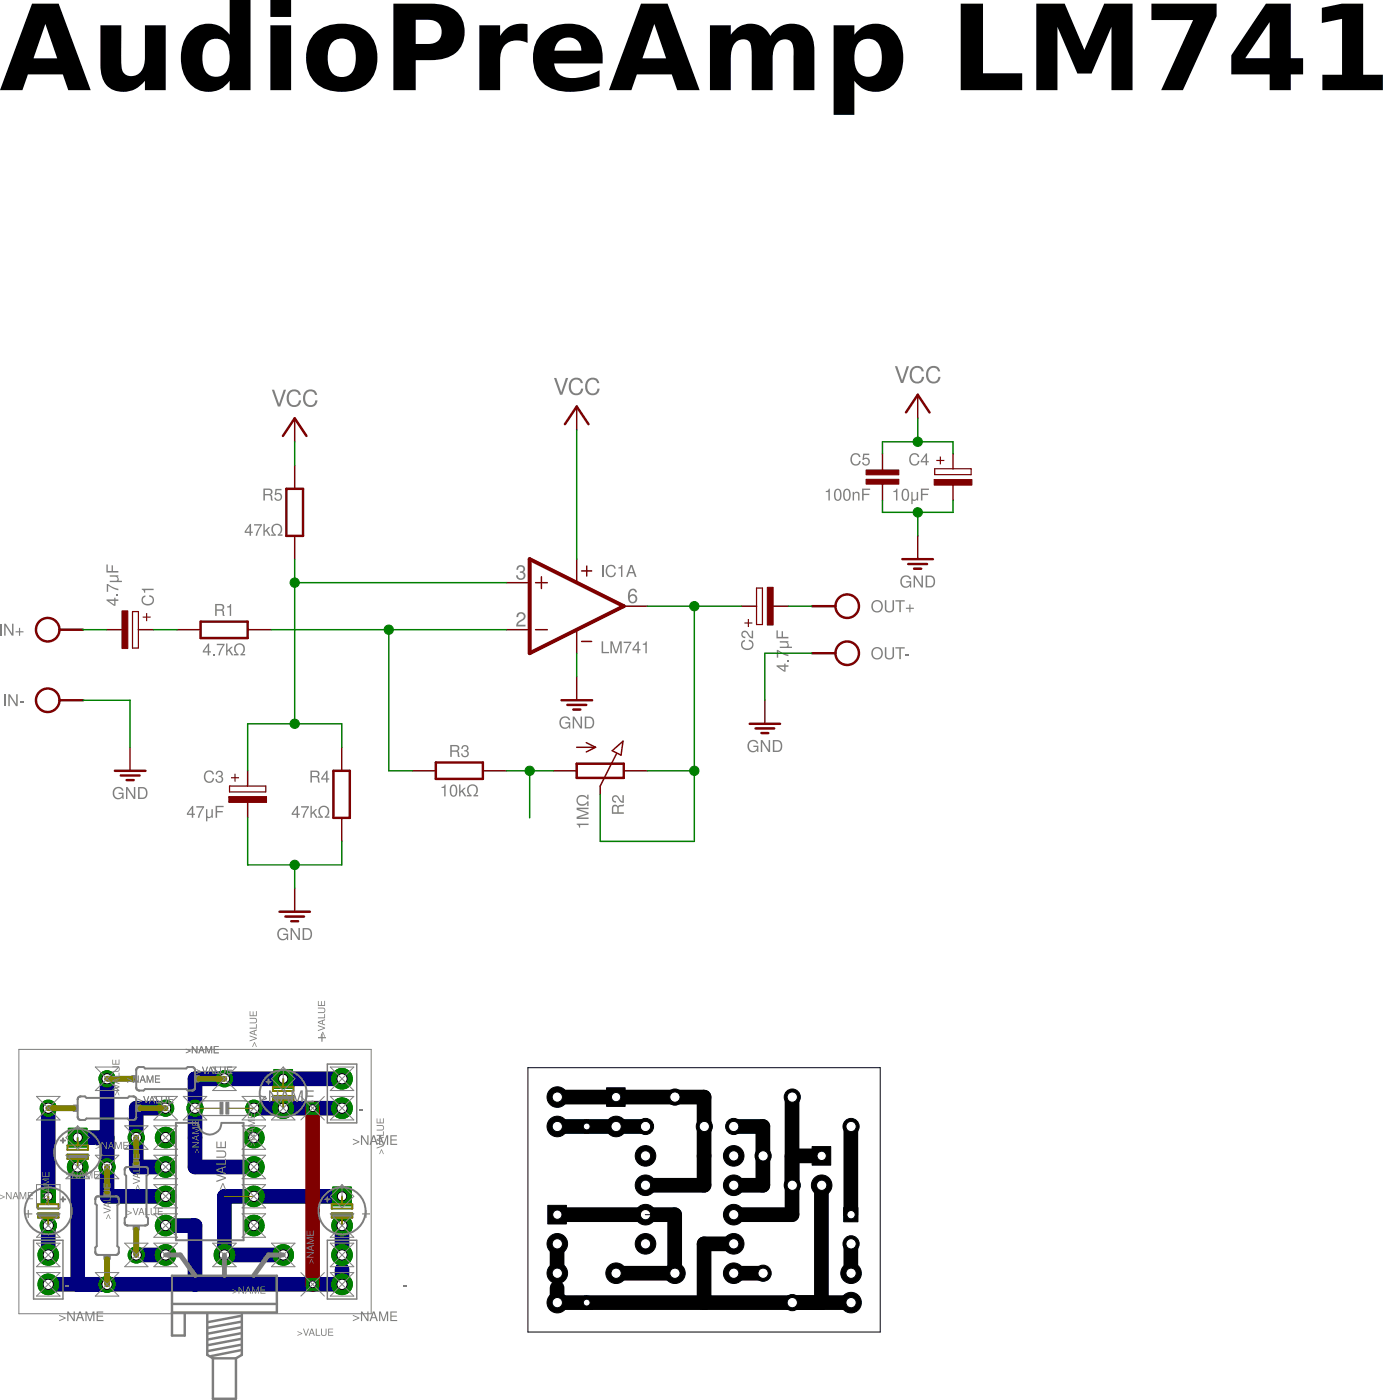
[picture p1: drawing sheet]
<?xml version="1.0" encoding="utf-8"?>
<!DOCTYPE eagle SYSTEM "eagle.dtd">
<eagle version="7.2.0">
<drawing>
<settings>
<setting alwaysvectorfont="no"/>
<setting verticaltext="up"/>
</settings>
<grid distance="0.05" unitdist="inch" unit="inch" style="lines" multiple="2" display="yes" altdistance="4" altunitdist="inch" altunit="inch"/>
<schematic xreflabel="%F%N/%S" xrefpart="/%S.%C%R">
<libraries>
<library name="ic">
<symbols>
<symbol name="OPAMP">
<wire x1="-5.08" y1="5.08" x2="-5.08" y2="-5.08" width="0.4064" layer="94"/>
<wire x1="-5.08" y1="-5.08" x2="5.08" y2="0" width="0.4064" layer="94"/>
<wire x1="5.08" y1="0" x2="-5.08" y2="5.08" width="0.4064" layer="94"/>
<wire x1="-3.81" y1="3.175" x2="-3.81" y2="1.905" width="0.1524" layer="94"/>
<wire x1="-4.445" y1="2.54" x2="-3.175" y2="2.54" width="0.1524" layer="94"/>
<wire x1="-4.445" y1="-2.54" x2="-3.175" y2="-2.54" width="0.1524" layer="94"/>
<text x="2.54" y="3.175" size="1.27" layer="95">&gt;NAME</text>
<text x="2.54" y="-5.08" size="1.27" layer="96">&gt;VALUE</text>
<pin name="-IN" x="-7.62" y="-2.54" visible="pad" length="short" direction="in"/>
<pin name="+IN" x="-7.62" y="2.54" visible="pad" length="short" direction="in"/>
<pin name="OUT" x="7.62" y="0" visible="pad" length="short" direction="out" rot="R180"/>
</symbol>
<symbol name="PWR+-">
<text x="1.27" y="3.175" size="0.8128" layer="93" rot="R90">V+</text>
<text x="1.27" y="-4.445" size="0.8128" layer="93" rot="R90">V-</text>
<pin name="V+" x="0" y="5.08" visible="off" length="short" direction="pwr" rot="R270"/>
<pin name="V-" x="0" y="-5.08" visible="off" length="short" direction="pwr" rot="R90"/>
<text x="-1.27" y="3.81" size="1.778" layer="94" font="vector" align="center">+</text>
<text x="-1.27" y="-3.81" size="1.778" layer="94" font="vector" align="center">-</text>
</symbol>
</symbols>
<devicesets>
<deviceset name="LM741" prefix="IC">
<gates>
<gate name="A" symbol="OPAMP" x="0" y="0"/>
<gate name="2" symbol="PWR+-" x="15.24" y="0"/>
</gates>
<devices>
<device name="" package="DIL08">
<connects>
<connect gate="2" pin="V+" pad="7"/>
<connect gate="2" pin="V-" pad="4"/>
<connect gate="A" pin="+IN" pad="3"/>
<connect gate="A" pin="-IN" pad="2"/>
<connect gate="A" pin="OUT" pad="6"/>
</connects>
<technologies>
<technology name=""/>
</technologies>
</device>
</devices>
</deviceset>
</devicesets>
</library>
<library name="c">
<symbols>
<symbol name="CPOL">
<text x="-2.54" y="1.27" size="1.27" layer="95" align="bottom-right">&gt;NAME</text>
<text x="-0.9525" y="1.27" size="1.27" layer="94" rot="R90">+</text>
<text x="-2.54" y="-1.27" size="1.27" layer="96" align="top-right">&gt;VALUE</text>
<pin name="-" x="0" y="-2.54" visible="off" length="point" direction="pas" rot="R90"/>
<pin name="+" x="0" y="2.54" visible="off" length="point" direction="pas" rot="R270"/>
<wire x1="0" y1="-2.54" x2="0" y2="-0.762" width="0.1524" layer="94"/>
<wire x1="0" y1="2.54" x2="0" y2="0.889" width="0.1524" layer="94"/>
<rectangle x1="-2.032" y1="-0.889" x2="2.032" y2="-0.254" layer="94"/>
<wire x1="-1.9685" y1="0.889" x2="-1.9685" y2="0.254" width="0.127" layer="94"/>
<wire x1="-1.9685" y1="0.254" x2="1.9685" y2="0.254" width="0.127" layer="94"/>
<wire x1="1.9685" y1="0.254" x2="1.9685" y2="0.889" width="0.127" layer="94"/>
<wire x1="1.9685" y1="0.889" x2="0" y2="0.889" width="0.127" layer="94"/>
<wire x1="0" y1="0.889" x2="-1.9685" y2="0.889" width="0.127" layer="94"/>
</symbol>
<symbol name="C">
<text x="-1.27" y="1.27" size="1.27" layer="95" align="bottom-right">&gt;NAME</text>
<text x="-1.27" y="-1.27" size="1.27" layer="96" align="top-right">&gt;VALUE</text>
<pin name="1" x="0" y="2.54" visible="off" length="point" direction="pas" swaplevel="1" rot="R270"/>
<pin name="2" x="0" y="-2.54" visible="off" length="point" direction="pas" swaplevel="1" rot="R90"/>
<wire x1="0" y1="-2.54" x2="0" y2="-0.762" width="0.1524" layer="94"/>
<wire x1="0" y1="2.54" x2="0" y2="0.762" width="0.1524" layer="94"/>
<rectangle x1="-1.778" y1="-0.762" x2="1.778" y2="-0.254" layer="94"/>
<rectangle x1="-1.778" y1="0.254" x2="1.778" y2="0.762" layer="94"/>
</symbol>
</symbols>
<devicesets>
<deviceset name="CPOL" prefix="C" uservalue="yes">
<gates>
<gate name="1" symbol="CPOL" x="0" y="0"/>
</gates>
<devices>
<device name="E15-5AXIAL" package="E15-5">
<connects>
<connect gate="1" pin="+" pad="+"/>
<connect gate="1" pin="-" pad="-"/>
</connects>
<technologies>
<technology name=""/>
</technologies>
</device>
<device name="E15-6AXIAL" package="E15-6">
<connects>
<connect gate="1" pin="+" pad="+"/>
<connect gate="1" pin="-" pad="-"/>
</connects>
<technologies>
<technology name=""/>
</technologies>
</device>
<device name="E15-9AXIAL" package="E15-9">
<connects>
<connect gate="1" pin="+" pad="+"/>
<connect gate="1" pin="-" pad="-"/>
</connects>
<technologies>
<technology name=""/>
</technologies>
</device>
<device name="E2.5-4R" package="E2,5-4R">
<connects>
<connect gate="1" pin="+" pad="+"/>
<connect gate="1" pin="-" pad="-"/>
</connects>
<technologies>
<technology name=""/>
</technologies>
</device>
<device name="E2.5-5" package="E2,5-5">
<connects>
<connect gate="1" pin="+" pad="+"/>
<connect gate="1" pin="-" pad="-"/>
</connects>
<technologies>
<technology name=""/>
</technologies>
</device>
<device name="E2.5-6" package="E2,5-6">
<connects>
<connect gate="1" pin="+" pad="+"/>
<connect gate="1" pin="-" pad="-"/>
</connects>
<technologies>
<technology name=""/>
</technologies>
</device>
<device name="E2.5-7" package="E2,5-7">
<connects>
<connect gate="1" pin="+" pad="+"/>
<connect gate="1" pin="-" pad="-"/>
</connects>
<technologies>
<technology name=""/>
</technologies>
</device>
<device name="E2.5-4V" package="E2,5RE">
<connects>
<connect gate="1" pin="+" pad="+"/>
<connect gate="1" pin="-" pad="-"/>
</connects>
<technologies>
<technology name=""/>
</technologies>
</device>
<device name="E25-10AXIAL" package="E25-10">
<connects>
<connect gate="1" pin="+" pad="+"/>
<connect gate="1" pin="-" pad="-"/>
</connects>
<technologies>
<technology name=""/>
</technologies>
</device>
<device name="E25-9AXIAL" package="E25-9">
<connects>
<connect gate="1" pin="+" pad="+"/>
<connect gate="1" pin="-" pad="-"/>
</connects>
<technologies>
<technology name=""/>
</technologies>
</device>
<device name="E30-10AXIAL" package="E30-10">
<connects>
<connect gate="1" pin="+" pad="+"/>
<connect gate="1" pin="-" pad="-"/>
</connects>
<technologies>
<technology name=""/>
</technologies>
</device>
<device name="E30-12AXIAL" package="E30-12">
<connects>
<connect gate="1" pin="+" pad="+"/>
<connect gate="1" pin="-" pad="-"/>
</connects>
<technologies>
<technology name=""/>
</technologies>
</device>
<device name="E30-16AXIAL" package="E30-16">
<connects>
<connect gate="1" pin="+" pad="+"/>
<connect gate="1" pin="-" pad="-"/>
</connects>
<technologies>
<technology name=""/>
</technologies>
</device>
<device name="E35-12AXIAL" package="E35-12">
<connects>
<connect gate="1" pin="+" pad="+"/>
<connect gate="1" pin="-" pad="-"/>
</connects>
<technologies>
<technology name=""/>
</technologies>
</device>
<device name="E35-14AXIAL" package="E35-14">
<connects>
<connect gate="1" pin="+" pad="+"/>
<connect gate="1" pin="-" pad="-"/>
</connects>
<technologies>
<technology name=""/>
</technologies>
</device>
<device name="E35-16AXIAL" package="E35-16">
<connects>
<connect gate="1" pin="+" pad="+"/>
<connect gate="1" pin="-" pad="-"/>
</connects>
<technologies>
<technology name=""/>
</technologies>
</device>
<device name="E35-18AXIAL" package="E35-18">
<connects>
<connect gate="1" pin="+" pad="+"/>
<connect gate="1" pin="-" pad="-"/>
</connects>
<technologies>
<technology name=""/>
</technologies>
</device>
<device name="E45-16AXIAL" package="E45-16">
<connects>
<connect gate="1" pin="+" pad="+"/>
<connect gate="1" pin="-" pad="-"/>
</connects>
<technologies>
<technology name=""/>
</technologies>
</device>
<device name="E45-18AXIAL" package="E45-18">
<connects>
<connect gate="1" pin="+" pad="+"/>
<connect gate="1" pin="-" pad="-"/>
</connects>
<technologies>
<technology name=""/>
</technologies>
</device>
<device name="E45-21AXIAL" package="E45-21">
<connects>
<connect gate="1" pin="+" pad="+"/>
<connect gate="1" pin="-" pad="-"/>
</connects>
<technologies>
<technology name=""/>
</technologies>
</device>
<device name="E45-22AXIAL" package="E45-22">
<connects>
<connect gate="1" pin="+" pad="+"/>
<connect gate="1" pin="-" pad="-"/>
</connects>
<technologies>
<technology name=""/>
</technologies>
</device>
<device name="E45-25AXIAL" package="E45-25">
<connects>
<connect gate="1" pin="+" pad="+"/>
<connect gate="1" pin="-" pad="-"/>
</connects>
<technologies>
<technology name=""/>
</technologies>
</device>
<device name="E5-10.5" package="E5-10,5">
<connects>
<connect gate="1" pin="+" pad="+"/>
<connect gate="1" pin="-" pad="-"/>
</connects>
<technologies>
<technology name=""/>
</technologies>
</device>
<device name="E5-13" package="E5-13">
<connects>
<connect gate="1" pin="+" pad="+"/>
<connect gate="1" pin="-" pad="-"/>
</connects>
<technologies>
<technology name=""/>
</technologies>
</device>
<device name="E5-4" package="E5-4">
<connects>
<connect gate="1" pin="+" pad="+"/>
<connect gate="1" pin="-" pad="-"/>
</connects>
<technologies>
<technology name=""/>
</technologies>
</device>
<device name="E5-5" package="E5-5">
<connects>
<connect gate="1" pin="+" pad="+"/>
<connect gate="1" pin="-" pad="-"/>
</connects>
<technologies>
<technology name=""/>
</technologies>
</device>
<device name="E5-6" package="E5-6">
<connects>
<connect gate="1" pin="+" pad="+"/>
<connect gate="1" pin="-" pad="-"/>
</connects>
<technologies>
<technology name=""/>
</technologies>
</device>
<device name="E5-8.5" package="E5-8,5">
<connects>
<connect gate="1" pin="+" pad="+"/>
<connect gate="1" pin="-" pad="-"/>
</connects>
<technologies>
<technology name=""/>
</technologies>
</device>
<device name="E50-25AXIAL" package="E50-25">
<connects>
<connect gate="1" pin="+" pad="+"/>
<connect gate="1" pin="-" pad="-"/>
</connects>
<technologies>
<technology name=""/>
</technologies>
</device>
<device name="E50-30AXIAL" package="E50-30">
<connects>
<connect gate="1" pin="+" pad="+"/>
<connect gate="1" pin="-" pad="-"/>
</connects>
<technologies>
<technology name=""/>
</technologies>
</device>
<device name="E55-25AXIAL" package="E55-25">
<connects>
<connect gate="1" pin="+" pad="+"/>
<connect gate="1" pin="-" pad="-"/>
</connects>
<technologies>
<technology name=""/>
</technologies>
</device>
<device name="E55-30AXIAL" package="E55-30">
<connects>
<connect gate="1" pin="+" pad="+"/>
<connect gate="1" pin="-" pad="-"/>
</connects>
<technologies>
<technology name=""/>
</technologies>
</device>
<device name="E5-9VAXIAL" package="E5R">
<connects>
<connect gate="1" pin="+" pad="+"/>
<connect gate="1" pin="-" pad="-"/>
</connects>
<technologies>
<technology name=""/>
</technologies>
</device>
<device name="E7.5-16" package="E7,5-16">
<connects>
<connect gate="1" pin="+" pad="+"/>
<connect gate="1" pin="-" pad="-"/>
</connects>
<technologies>
<technology name=""/>
</technologies>
</device>
<device name="E7.5-18" package="E7,5-18">
<connects>
<connect gate="1" pin="+" pad="+"/>
<connect gate="1" pin="-" pad="-"/>
</connects>
<technologies>
<technology name=""/>
</technologies>
</device>
<device name="E2,5-6E" package="E2,5-6E">
<connects>
<connect gate="1" pin="+" pad="+"/>
<connect gate="1" pin="-" pad="-"/>
</connects>
<technologies>
<technology name=""/>
</technologies>
</device>
<device name="E2,5-4" package="E2,5-4">
<connects>
<connect gate="1" pin="+" pad="+"/>
<connect gate="1" pin="-" pad="-"/>
</connects>
<technologies>
<technology name=""/>
</technologies>
</device>
<device name="E2,5-3" package="E2,5-3">
<connects>
<connect gate="1" pin="+" pad="+"/>
<connect gate="1" pin="-" pad="-"/>
</connects>
<technologies>
<technology name=""/>
</technologies>
</device>
<device name="E2,5-4/V" package="E2.5-4/V">
<connects>
<connect gate="1" pin="+" pad="+"/>
<connect gate="1" pin="-" pad="-"/>
</connects>
<technologies>
<technology name=""/>
</technologies>
</device>
<device name="E2,5-5/V" package="E2,5-5/V">
<connects>
<connect gate="1" pin="+" pad="+"/>
<connect gate="1" pin="-" pad="-"/>
</connects>
<technologies>
<technology name=""/>
</technologies>
</device>
<device name="E5-5/V" package="E5-5/V">
<connects>
<connect gate="1" pin="+" pad="+"/>
<connect gate="1" pin="-" pad="-"/>
</connects>
<technologies>
<technology name=""/>
</technologies>
</device>
<device name="E5-4-R45" package="E5-4-R45">
<connects>
<connect gate="1" pin="+" pad="+"/>
<connect gate="1" pin="-" pad="-"/>
</connects>
<technologies>
<technology name=""/>
</technologies>
</device>
</devices>
</deviceset>
<deviceset name="C" prefix="C" uservalue="yes">
<gates>
<gate name="1" symbol="C" x="0" y="0"/>
</gates>
<devices>
<device name="025-024X044" package="C025-024X044">
<connects>
<connect gate="1" pin="1" pad="1"/>
<connect gate="1" pin="2" pad="2"/>
</connects>
<technologies>
<technology name=""/>
</technologies>
</device>
<device name="025-025X050" package="C025-025X050">
<connects>
<connect gate="1" pin="1" pad="1"/>
<connect gate="1" pin="2" pad="2"/>
</connects>
<technologies>
<technology name=""/>
</technologies>
</device>
<device name="025-030X050" package="C025-030X050">
<connects>
<connect gate="1" pin="1" pad="1"/>
<connect gate="1" pin="2" pad="2"/>
</connects>
<technologies>
<technology name=""/>
</technologies>
</device>
<device name="025-040X050" package="C025-040X050">
<connects>
<connect gate="1" pin="1" pad="1"/>
<connect gate="1" pin="2" pad="2"/>
</connects>
<technologies>
<technology name=""/>
</technologies>
</device>
<device name="025-050X050" package="C025-050X050">
<connects>
<connect gate="1" pin="1" pad="1"/>
<connect gate="1" pin="2" pad="2"/>
</connects>
<technologies>
<technology name=""/>
</technologies>
</device>
<device name="025-060X050" package="C025-060X050">
<connects>
<connect gate="1" pin="1" pad="1"/>
<connect gate="1" pin="2" pad="2"/>
</connects>
<technologies>
<technology name=""/>
</technologies>
</device>
<device name="050-024X044" package="C050-024X044">
<connects>
<connect gate="1" pin="1" pad="1"/>
<connect gate="1" pin="2" pad="2"/>
</connects>
<technologies>
<technology name=""/>
</technologies>
</device>
<device name="050-025X075" package="C050-025X075">
<connects>
<connect gate="1" pin="1" pad="1"/>
<connect gate="1" pin="2" pad="2"/>
</connects>
<technologies>
<technology name=""/>
</technologies>
</device>
<device name="050-045X075" package="C050-045X075">
<connects>
<connect gate="1" pin="1" pad="1"/>
<connect gate="1" pin="2" pad="2"/>
</connects>
<technologies>
<technology name=""/>
</technologies>
</device>
<device name="050-030X075" package="C050-030X075">
<connects>
<connect gate="1" pin="1" pad="1"/>
<connect gate="1" pin="2" pad="2"/>
</connects>
<technologies>
<technology name=""/>
</technologies>
</device>
<device name="050-050X075" package="C050-050X075">
<connects>
<connect gate="1" pin="1" pad="1"/>
<connect gate="1" pin="2" pad="2"/>
</connects>
<technologies>
<technology name=""/>
</technologies>
</device>
<device name="050-055X075" package="C050-055X075">
<connects>
<connect gate="1" pin="1" pad="1"/>
<connect gate="1" pin="2" pad="2"/>
</connects>
<technologies>
<technology name=""/>
</technologies>
</device>
<device name="050-075X075" package="C050-075X075">
<connects>
<connect gate="1" pin="1" pad="1"/>
<connect gate="1" pin="2" pad="2"/>
</connects>
<technologies>
<technology name=""/>
</technologies>
</device>
<device name="075-032X103" package="C075-032X103">
<connects>
<connect gate="1" pin="1" pad="1"/>
<connect gate="1" pin="2" pad="2"/>
</connects>
<technologies>
<technology name=""/>
</technologies>
</device>
<device name="075-042X103" package="C075-042X103">
<connects>
<connect gate="1" pin="1" pad="1"/>
<connect gate="1" pin="2" pad="2"/>
</connects>
<technologies>
<technology name=""/>
</technologies>
</device>
<device name="075-052X106" package="C075-052X106">
<connects>
<connect gate="1" pin="1" pad="1"/>
<connect gate="1" pin="2" pad="2"/>
</connects>
<technologies>
<technology name=""/>
</technologies>
</device>
<device name="102-043X133" package="C102-043X133">
<connects>
<connect gate="1" pin="1" pad="1"/>
<connect gate="1" pin="2" pad="2"/>
</connects>
<technologies>
<technology name=""/>
</technologies>
</device>
<device name="102-054X133" package="C102-054X133">
<connects>
<connect gate="1" pin="1" pad="1"/>
<connect gate="1" pin="2" pad="2"/>
</connects>
<technologies>
<technology name=""/>
</technologies>
</device>
<device name="102-064X133" package="C102-064X133">
<connects>
<connect gate="1" pin="1" pad="1"/>
<connect gate="1" pin="2" pad="2"/>
</connects>
<technologies>
<technology name=""/>
</technologies>
</device>
<device name="150-054X183" package="C150-054X183">
<connects>
<connect gate="1" pin="1" pad="1"/>
<connect gate="1" pin="2" pad="2"/>
</connects>
<technologies>
<technology name=""/>
</technologies>
</device>
<device name="150-064X183" package="C150-064X183">
<connects>
<connect gate="1" pin="1" pad="1"/>
<connect gate="1" pin="2" pad="2"/>
</connects>
<technologies>
<technology name=""/>
</technologies>
</device>
<device name="150-072X183" package="C150-072X183">
<connects>
<connect gate="1" pin="1" pad="1"/>
<connect gate="1" pin="2" pad="2"/>
</connects>
<technologies>
<technology name=""/>
</technologies>
</device>
<device name="150-084X183" package="C150-084X183">
<connects>
<connect gate="1" pin="1" pad="1"/>
<connect gate="1" pin="2" pad="2"/>
</connects>
<technologies>
<technology name=""/>
</technologies>
</device>
<device name="150-091X182" package="C150-091X182">
<connects>
<connect gate="1" pin="1" pad="1"/>
<connect gate="1" pin="2" pad="2"/>
</connects>
<technologies>
<technology name=""/>
</technologies>
</device>
<device name="050-035X075" package="C050-035X075">
<connects>
<connect gate="1" pin="1" pad="1"/>
<connect gate="1" pin="2" pad="2"/>
</connects>
<technologies>
<technology name=""/>
</technologies>
</device>
<device name="075-063X106" package="C075-063X106">
<connects>
<connect gate="1" pin="1" pad="1"/>
<connect gate="1" pin="2" pad="2"/>
</connects>
<technologies>
<technology name=""/>
</technologies>
</device>
<device name="025-020X036" package="C025-020X036">
<connects>
<connect gate="1" pin="1" pad="1"/>
<connect gate="1" pin="2" pad="2"/>
</connects>
<technologies>
<technology name=""/>
</technologies>
</device>
<device name="050-020X036" package="C050-020X036">
<connects>
<connect gate="1" pin="1" pad="1"/>
<connect gate="1" pin="2" pad="2"/>
</connects>
<technologies>
<technology name=""/>
</technologies>
</device>
<device name="025-015X024" package="C025-015X024">
<connects>
<connect gate="1" pin="1" pad="1"/>
<connect gate="1" pin="2" pad="2"/>
</connects>
<technologies>
<technology name=""/>
</technologies>
</device>
<device name="025-025X060" package="C050-025X060">
<connects>
<connect gate="1" pin="1" pad="1"/>
<connect gate="1" pin="2" pad="2"/>
</connects>
<technologies>
<technology name=""/>
</technologies>
</device>
<device name="050-024X044/V" package="C050-024X044/V">
<connects>
<connect gate="1" pin="1" pad="1"/>
<connect gate="1" pin="2" pad="2"/>
</connects>
<technologies>
<technology name=""/>
</technologies>
</device>
<device name="050-025X075/V" package="C050-025X075/V">
<connects>
<connect gate="1" pin="1" pad="1"/>
<connect gate="1" pin="2" pad="2"/>
</connects>
<technologies>
<technology name=""/>
</technologies>
</device>
<device name="050-020X036/V" package="C050-020X036/V">
<connects>
<connect gate="1" pin="1" pad="1"/>
<connect gate="1" pin="2" pad="2"/>
</connects>
<technologies>
<technology name=""/>
</technologies>
</device>
<device name="050-020X044/V" package="C050-020X044/V">
<connects>
<connect gate="1" pin="1" pad="1"/>
<connect gate="1" pin="2" pad="2"/>
</connects>
<technologies>
<technology name=""/>
</technologies>
</device>
<device name="050-020X044" package="C050-020X044">
<connects>
<connect gate="1" pin="1" pad="1"/>
<connect gate="1" pin="2" pad="2"/>
</connects>
<technologies>
<technology name=""/>
</technologies>
</device>
<device name="0204/10" package="0204/10">
<connects>
<connect gate="1" pin="1" pad="1"/>
<connect gate="1" pin="2" pad="2"/>
</connects>
<technologies>
<technology name=""/>
</technologies>
</device>
<device name="0204/10-V" package="0204/10-V">
<connects>
<connect gate="1" pin="1" pad="1"/>
<connect gate="1" pin="2" pad="2"/>
</connects>
<technologies>
<technology name=""/>
</technologies>
</device>
<device name="075-020X044" package="C075-020X044">
<connects>
<connect gate="1" pin="1" pad="1"/>
<connect gate="1" pin="2" pad="2"/>
</connects>
<technologies>
<technology name=""/>
</technologies>
</device>
<device name="075-020X044/V" package="C075-020X044/V">
<connects>
<connect gate="1" pin="1" pad="1"/>
<connect gate="1" pin="2" pad="2"/>
</connects>
<technologies>
<technology name=""/>
</technologies>
</device>
</devices>
</deviceset>
</devicesets>
</library>
<library name="r">
<symbols>
<symbol name="R-1">
<text x="0" y="1.4986" size="1.27" layer="95" align="bottom-center">&gt;NAME</text>
<pin name="2" x="5.08" y="0" visible="off" length="short" direction="pas" swaplevel="1" rot="R180"/>
<pin name="1" x="-5.08" y="0" visible="off" length="short" direction="pas" swaplevel="1"/>
<wire x1="-2.54" y1="-0.889" x2="2.54" y2="-0.889" width="0.254" layer="94"/>
<wire x1="2.54" y1="0.889" x2="-2.54" y2="0.889" width="0.254" layer="94"/>
<wire x1="2.54" y1="-0.889" x2="2.54" y2="0.889" width="0.254" layer="94"/>
<wire x1="-2.54" y1="-0.889" x2="-2.54" y2="0.889" width="0.254" layer="94"/>
<text x="0" y="-1.4986" size="1.27" layer="96" rot="R180" align="bottom-center">&gt;VALUE</text>
</symbol>
<symbol name="POT">
<wire x1="-0.762" y1="2.54" x2="-0.762" y2="-2.54" width="0.254" layer="94"/>
<wire x1="0.762" y1="-2.54" x2="0.762" y2="2.54" width="0.254" layer="94"/>
<wire x1="2.54" y1="0" x2="1.651" y2="0" width="0.1524" layer="94"/>
<wire x1="0.762" y1="2.54" x2="-0.762" y2="2.54" width="0.254" layer="94"/>
<wire x1="-0.762" y1="-2.54" x2="0.762" y2="-2.54" width="0.254" layer="94"/>
<wire x1="-2.54" y1="-2.54" x2="-2.54" y2="-0.508" width="0.1524" layer="94"/>
<wire x1="-2.54" y1="-0.508" x2="-3.048" y2="-1.524" width="0.1524" layer="94"/>
<wire x1="-2.54" y1="-0.508" x2="-2.032" y2="-1.524" width="0.1524" layer="94"/>
<text x="2.54" y="2.54" size="1.27" layer="95" align="top-left">&gt;NAME</text>
<text x="2.54" y="-2.54" size="1.27" layer="96">&gt;VALUE</text>
<pin name="A" x="0" y="-5.08" visible="off" length="short" direction="pas" rot="R90"/>
<pin name="E" x="0" y="5.08" visible="off" length="short" direction="pas" rot="R270"/>
<pin name="S" x="2.54" y="0" visible="off" length="point" direction="pas" rot="R180"/>
<wire x1="1.651" y1="0" x2="-1.8796" y2="1.7526" width="0.1524" layer="94"/>
<wire x1="-2.1597" y1="1.2939" x2="-3.1989" y2="2.4495" width="0.1524" layer="94"/>
<wire x1="-3.1989" y1="2.4495" x2="-1.7018" y2="2.2352" width="0.1524" layer="94"/>
<wire x1="-2.1597" y1="1.2939" x2="-1.7018" y2="2.2352" width="0.1524" layer="94"/>
</symbol>
<symbol name="R">
<pin name="1" x="0" y="5.08" visible="off" length="short" direction="pas" swaplevel="1" rot="R270"/>
<pin name="2" x="0" y="-5.08" visible="off" length="short" direction="pas" swaplevel="1" rot="R90"/>
<wire x1="0.889" y1="-2.54" x2="0.889" y2="2.54" width="0.254" layer="94"/>
<wire x1="-0.889" y1="2.54" x2="-0.889" y2="-2.54" width="0.254" layer="94"/>
<wire x1="0.889" y1="2.54" x2="-0.889" y2="2.54" width="0.254" layer="94"/>
<wire x1="0.889" y1="-2.54" x2="-0.889" y2="-2.54" width="0.254" layer="94"/>
<text x="-1.27" y="1.27" size="1.27" layer="95" align="bottom-right">&gt;NAME</text>
<text x="-1.27" y="-1.27" size="1.27" layer="96" align="top-right">&gt;VALUE</text>
</symbol>
</symbols>
<devicesets>
<deviceset name="R-H" prefix="R" uservalue="yes">
<gates>
<gate name="1" symbol="R-1" x="0" y="0"/>
</gates>
<devices>
<device name="0202/10" package="0202/10">
<connects>
<connect gate="1" pin="1" pad="1"/>
<connect gate="1" pin="2" pad="2"/>
</connects>
<technologies>
<technology name=""/>
</technologies>
</device>
<device name="0202/10-V" package="0202/10-V">
<connects>
<connect gate="1" pin="1" pad="1"/>
<connect gate="1" pin="2" pad="2"/>
</connects>
<technologies>
<technology name=""/>
</technologies>
</device>
<device name="0202/12" package="0202/12">
<connects>
<connect gate="1" pin="1" pad="1"/>
<connect gate="1" pin="2" pad="2"/>
</connects>
<technologies>
<technology name=""/>
</technologies>
</device>
<device name="0202/15" package="0202/15">
<connects>
<connect gate="1" pin="1" pad="1"/>
<connect gate="1" pin="2" pad="2"/>
</connects>
<technologies>
<technology name=""/>
</technologies>
</device>
<device name="0204/10" package="0204/10">
<connects>
<connect gate="1" pin="1" pad="1"/>
<connect gate="1" pin="2" pad="2"/>
</connects>
<technologies>
<technology name=""/>
</technologies>
</device>
<device name="0204/10-V" package="0204/10-V">
<connects>
<connect gate="1" pin="1" pad="1"/>
<connect gate="1" pin="2" pad="2"/>
</connects>
<technologies>
<technology name=""/>
</technologies>
</device>
<device name="0204/7" package="0204/7">
<connects>
<connect gate="1" pin="1" pad="1"/>
<connect gate="1" pin="2" pad="2"/>
</connects>
<technologies>
<technology name=""/>
</technologies>
</device>
<device name="0204/7-V" package="0204/7-V">
<connects>
<connect gate="1" pin="1" pad="1"/>
<connect gate="1" pin="2" pad="2"/>
</connects>
<technologies>
<technology name=""/>
</technologies>
</device>
<device name="0202/7-V" package="0202/7-V">
<connects>
<connect gate="1" pin="1" pad="1"/>
<connect gate="1" pin="2" pad="2"/>
</connects>
<technologies>
<technology name=""/>
</technologies>
</device>
<device name="0202/5" package="0202/5">
<connects>
<connect gate="1" pin="1" pad="1"/>
<connect gate="1" pin="2" pad="2"/>
</connects>
<technologies>
<technology name=""/>
</technologies>
</device>
<device name="0202/5-V" package="0202/5-V">
<connects>
<connect gate="1" pin="1" pad="1"/>
<connect gate="1" pin="2" pad="2"/>
</connects>
<technologies>
<technology name=""/>
</technologies>
</device>
<device name="0202/7" package="0202/7">
<connects>
<connect gate="1" pin="1" pad="1"/>
<connect gate="1" pin="2" pad="2"/>
</connects>
<technologies>
<technology name=""/>
</technologies>
</device>
<device name="0204/2-V" package="0204V">
<connects>
<connect gate="1" pin="1" pad="1"/>
<connect gate="1" pin="2" pad="2"/>
</connects>
<technologies>
<technology name=""/>
</technologies>
</device>
<device name="-V" package="0204V">
<connects>
<connect gate="1" pin="1" pad="1"/>
<connect gate="1" pin="2" pad="2"/>
</connects>
<technologies>
<technology name=""/>
</technologies>
</device>
<device name="-V-X" package="0204V">
<connects>
<connect gate="1" pin="1" pad="2"/>
<connect gate="1" pin="2" pad="1"/>
</connects>
<technologies>
<technology name=""/>
</technologies>
</device>
</devices>
</deviceset>
<deviceset name="POT" prefix="R" uservalue="yes">
<gates>
<gate name="1" symbol="POT" x="0" y="0"/>
</gates>
<devices>
<device name="" package="POT">
<connects>
<connect gate="1" pin="A" pad="1"/>
<connect gate="1" pin="E" pad="3"/>
<connect gate="1" pin="S" pad="2"/>
</connects>
<technologies>
<technology name=""/>
</technologies>
</device>
<device name="-V" package="POT-V">
<connects>
<connect gate="1" pin="A" pad="A"/>
<connect gate="1" pin="E" pad="E"/>
<connect gate="1" pin="S" pad="S"/>
</connects>
<technologies>
<technology name=""/>
</technologies>
</device>
<device name="-P5" package="POT-P5">
<connects>
<connect gate="1" pin="A" pad="A"/>
<connect gate="1" pin="E" pad="E"/>
<connect gate="1" pin="S" pad="S"/>
</connects>
<technologies>
<technology name=""/>
</technologies>
</device>
<device name="-3P" package="CONN-3P">
<connects>
<connect gate="1" pin="A" pad="1"/>
<connect gate="1" pin="E" pad="3"/>
<connect gate="1" pin="S" pad="2"/>
</connects>
<technologies>
<technology name=""/>
</technologies>
</device>
</devices>
</deviceset>
<deviceset name="R" prefix="R" uservalue="yes">
<gates>
<gate name="1" symbol="R" x="0" y="0"/>
</gates>
<devices>
<device name="0204/5" package="0204/5">
<connects>
<connect gate="1" pin="1" pad="2"/>
<connect gate="1" pin="2" pad="1"/>
</connects>
<technologies>
<technology name=""/>
</technologies>
</device>
<device name="0204/7" package="0204/7">
<connects>
<connect gate="1" pin="1" pad="2"/>
<connect gate="1" pin="2" pad="1"/>
</connects>
<technologies>
<technology name=""/>
</technologies>
</device>
<device name="0204V" package="0204V">
<connects>
<connect gate="1" pin="1" pad="2"/>
<connect gate="1" pin="2" pad="1"/>
</connects>
<technologies>
<technology name=""/>
</technologies>
</device>
<device name="0207/10" package="0207/10">
<connects>
<connect gate="1" pin="1" pad="2"/>
<connect gate="1" pin="2" pad="1"/>
</connects>
<technologies>
<technology name=""/>
</technologies>
</device>
<device name="0207/12" package="0207/12">
<connects>
<connect gate="1" pin="1" pad="2"/>
<connect gate="1" pin="2" pad="1"/>
</connects>
<technologies>
<technology name=""/>
</technologies>
</device>
<device name="0207/15" package="0207/15">
<connects>
<connect gate="1" pin="1" pad="2"/>
<connect gate="1" pin="2" pad="1"/>
</connects>
<technologies>
<technology name=""/>
</technologies>
</device>
<device name="0207/2V" package="0207/2V">
<connects>
<connect gate="1" pin="1" pad="2"/>
<connect gate="1" pin="2" pad="1"/>
</connects>
<technologies>
<technology name=""/>
</technologies>
</device>
<device name="0207/5V" package="0207/5V">
<connects>
<connect gate="1" pin="1" pad="2"/>
<connect gate="1" pin="2" pad="1"/>
</connects>
<technologies>
<technology name=""/>
</technologies>
</device>
<device name="0207/7" package="0207/7">
<connects>
<connect gate="1" pin="1" pad="2"/>
<connect gate="1" pin="2" pad="1"/>
</connects>
<technologies>
<technology name=""/>
</technologies>
</device>
<device name="0204/10" package="0204/10">
<connects>
<connect gate="1" pin="1" pad="2"/>
<connect gate="1" pin="2" pad="1"/>
</connects>
<technologies>
<technology name=""/>
</technologies>
</device>
<device name="0204/12" package="0204/12">
<connects>
<connect gate="1" pin="1" pad="2"/>
<connect gate="1" pin="2" pad="1"/>
</connects>
<technologies>
<technology name=""/>
</technologies>
</device>
<device name="0204/15" package="0204/15">
<connects>
<connect gate="1" pin="1" pad="2"/>
<connect gate="1" pin="2" pad="1"/>
</connects>
<technologies>
<technology name=""/>
</technologies>
</device>
<device name="0204/2V" package="0204/2V">
<connects>
<connect gate="1" pin="1" pad="2"/>
<connect gate="1" pin="2" pad="1"/>
</connects>
<technologies>
<technology name=""/>
</technologies>
</device>
<device name="0202/2V" package="0202/2V">
<connects>
<connect gate="1" pin="1" pad="2"/>
<connect gate="1" pin="2" pad="1"/>
</connects>
<technologies>
<technology name=""/>
</technologies>
</device>
<device name="0202/5" package="0202/5">
<connects>
<connect gate="1" pin="1" pad="2"/>
<connect gate="1" pin="2" pad="1"/>
</connects>
<technologies>
<technology name=""/>
</technologies>
</device>
<device name="0202/7" package="0202/7">
<connects>
<connect gate="1" pin="1" pad="2"/>
<connect gate="1" pin="2" pad="1"/>
</connects>
<technologies>
<technology name=""/>
</technologies>
</device>
<device name="0202/10" package="0202/10">
<connects>
<connect gate="1" pin="1" pad="2"/>
<connect gate="1" pin="2" pad="1"/>
</connects>
<technologies>
<technology name=""/>
</technologies>
</device>
<device name="0202V" package="0202V">
<connects>
<connect gate="1" pin="1" pad="2"/>
<connect gate="1" pin="2" pad="1"/>
</connects>
<technologies>
<technology name=""/>
</technologies>
</device>
<device name="0202/12" package="0202/12">
<connects>
<connect gate="1" pin="1" pad="2"/>
<connect gate="1" pin="2" pad="1"/>
</connects>
<technologies>
<technology name=""/>
</technologies>
</device>
<device name="0202/15" package="0202/15">
<connects>
<connect gate="1" pin="1" pad="2"/>
<connect gate="1" pin="2" pad="1"/>
</connects>
<technologies>
<technology name=""/>
</technologies>
</device>
<device name="0202/7-V" package="0202/7-V">
<connects>
<connect gate="1" pin="1" pad="2"/>
<connect gate="1" pin="2" pad="1"/>
</connects>
<technologies>
<technology name=""/>
</technologies>
</device>
<device name="0202/5-V" package="0202/5-V">
<connects>
<connect gate="1" pin="1" pad="2"/>
<connect gate="1" pin="2" pad="1"/>
</connects>
<technologies>
<technology name=""/>
</technologies>
</device>
<device name="0202/10-V" package="0202/10-V">
<connects>
<connect gate="1" pin="1" pad="2"/>
<connect gate="1" pin="2" pad="1"/>
</connects>
<technologies>
<technology name=""/>
</technologies>
</device>
<device name="0204/7-V" package="0204/7-V">
<connects>
<connect gate="1" pin="1" pad="2"/>
<connect gate="1" pin="2" pad="1"/>
</connects>
<technologies>
<technology name=""/>
</technologies>
</device>
<device name="0204/10-V" package="0204/10-V">
<connects>
<connect gate="1" pin="1" pad="1"/>
<connect gate="1" pin="2" pad="2"/>
</connects>
<technologies>
<technology name=""/>
</technologies>
</device>
<device name="0204/12-V" package="0204/12-V">
<connects>
<connect gate="1" pin="1" pad="2"/>
<connect gate="1" pin="2" pad="1"/>
</connects>
<technologies>
<technology name=""/>
</technologies>
</device>
</devices>
</deviceset>
</devicesets>
</library>
<library name="pad">
<symbols>
<symbol name="VCC2">
<wire x1="1.27" y1="0.635" x2="0" y2="2.54" width="0.254" layer="94"/>
<wire x1="0" y1="2.54" x2="-1.27" y2="0.635" width="0.254" layer="94"/>
<text x="0" y="3.81" size="1.778" layer="95" align="bottom-center">VCC</text>
<pin name="VCC" x="0" y="0" visible="off" length="short" direction="sup" rot="R90"/>
</symbol>
<symbol name="GND2">
<wire x1="-1.651" y1="-2.54" x2="1.651" y2="-2.54" width="0.254" layer="94"/>
<text x="0" y="-4.318" size="1.27" layer="95" align="top-center">GND</text>
<pin name="GND" x="0" y="0" visible="off" length="short" direction="sup" rot="R270"/>
<wire x1="-1.016" y1="-3.048" x2="1.016" y2="-3.048" width="0.254" layer="94"/>
<wire x1="-0.381" y1="-3.556" x2="0.381" y2="-3.556" width="0.254" layer="94"/>
</symbol>
<symbol name="GND">
<wire x1="-1.651" y1="0" x2="1.651" y2="0" width="0.254" layer="94"/>
<text x="0" y="-1.778" size="1.27" layer="96" align="top-center">&gt;VALUE</text>
<pin name="GND" x="0" y="2.54" visible="off" length="short" direction="sup" rot="R270"/>
<wire x1="-1.016" y1="-0.508" x2="1.016" y2="-0.508" width="0.254" layer="94"/>
<wire x1="-0.381" y1="-1.016" x2="0.381" y2="-1.016" width="0.254" layer="94"/>
</symbol>
<symbol name="VCC">
<wire x1="1.27" y1="0.635" x2="0" y2="2.54" width="0.254" layer="94"/>
<wire x1="0" y1="2.54" x2="-1.27" y2="0.635" width="0.254" layer="94"/>
<text x="0" y="3.81" size="1.778" layer="96" align="bottom-center">&gt;VALUE</text>
<pin name="VCC" x="0" y="0" visible="off" length="short" direction="sup" rot="R90"/>
</symbol>
<symbol name="SPAD">
<pin name="P$1" x="0" y="0" visible="off" length="point" direction="pas" function="dot"/>
<wire x1="0" y1="0" x2="-2.54" y2="0" width="0.254" layer="94"/>
<circle x="-3.81" y="0" radius="1.27" width="0.254" layer="94"/>
<text x="-6.35" y="0" size="1.27" layer="95" align="center-right">&gt;NAME</text>
</symbol>
</symbols>
<devicesets>
<deviceset name="VCC_GND" prefix="J" uservalue="yes">
<gates>
<gate name="1" symbol="VCC2" x="0" y="2.54"/>
<gate name="2" symbol="GND2" x="0" y="-2.54"/>
</gates>
<devices>
<device name="R" package="SPAD+-">
<connects>
<connect gate="1" pin="VCC" pad="2"/>
<connect gate="2" pin="GND" pad="1"/>
</connects>
<technologies>
<technology name=""/>
</technologies>
</device>
<device name="L" package="SPAD-+">
<connects>
<connect gate="1" pin="VCC" pad="2"/>
<connect gate="2" pin="GND" pad="1"/>
</connects>
<technologies>
<technology name=""/>
</technologies>
</device>
<device name="PWR-L" package="PWR-L">
<connects>
<connect gate="1" pin="VCC" pad="2"/>
<connect gate="2" pin="GND" pad="1"/>
</connects>
<technologies>
<technology name=""/>
</technologies>
</device>
<device name="PWR-R" package="PWR-R">
<connects>
<connect gate="1" pin="VCC" pad="2"/>
<connect gate="2" pin="GND" pad="1"/>
</connects>
<technologies>
<technology name=""/>
</technologies>
</device>
</devices>
</deviceset>
<deviceset name="GND" prefix="S">
<gates>
<gate name="1" symbol="GND" x="0" y="0"/>
</gates>
<devices>
<device name="">
<technologies>
<technology name=""/>
</technologies>
</device>
</devices>
</deviceset>
<deviceset name="VCC">
<gates>
<gate name="1" symbol="VCC" x="0" y="0"/>
</gates>
<devices>
<device name="">
<technologies>
<technology name=""/>
</technologies>
</device>
</devices>
</deviceset>
<deviceset name="SPAD+-" prefix="J">
<gates>
<gate name="-" symbol="SPAD" x="0" y="-2.54"/>
<gate name="+" symbol="SPAD" x="0" y="2.54"/>
</gates>
<devices>
<device name="+-" package="SPAD+-">
<connects>
<connect gate="+" pin="P$1" pad="2"/>
<connect gate="-" pin="P$1" pad="1"/>
</connects>
<technologies>
<technology name=""/>
</technologies>
</device>
<device name="-+" package="SPAD-+">
<connects>
<connect gate="+" pin="P$1" pad="2"/>
<connect gate="-" pin="P$1" pad="1"/>
</connects>
<technologies>
<technology name=""/>
</technologies>
</device>
</devices>
</deviceset>
</devicesets>
</library>
</libraries>
<attributes>
</attributes>
<variantdefs>
</variantdefs>
<classes>
<class number="0" name="default" width="0" drill="0">
</class>
</classes>
<parts>
<part name="IC1" library="ic" deviceset="LM741" device=""/>
<part name="C1" library="c" deviceset="CPOL" device="E2,5-4/V" value="4.7μF"/>
<part name="C2" library="c" deviceset="CPOL" device="E2,5-4" value="4.7μF"/>
<part name="R1" library="r" deviceset="R-H" device="0204/10" value="4.7kΩ"/>
<part name="R2" library="r" deviceset="POT" device="-P5" value="1MΩ"/>
<part name="R3" library="r" deviceset="R-H" device="0204/10-V" value="10kΩ"/>
<part name="PWR" library="pad" deviceset="VCC_GND" device="L"/>
<part name="C3" library="c" deviceset="CPOL" device="E2,5-4" value="47μF"/>
<part name="R4" library="r" deviceset="R" device="0204/10-V" value="47kΩ"/>
<part name="R5" library="r" deviceset="R" device="0204/10" value="47kΩ"/>
<part name="S1" library="pad" deviceset="GND" device=""/>
<part name="U$1" library="pad" deviceset="VCC" device=""/>
<part name="IN" library="pad" deviceset="SPAD+-" device="-+"/>
<part name="S2" library="pad" deviceset="GND" device=""/>
<part name="OUT" library="pad" deviceset="SPAD+-" device="+-"/>
<part name="S3" library="pad" deviceset="GND" device=""/>
<part name="U$2" library="pad" deviceset="VCC" device=""/>
<part name="S4" library="pad" deviceset="GND" device=""/>
<part name="C4" library="c" deviceset="CPOL" device="E2,5-4" value="10μF"/>
<part name="C5" library="c" deviceset="C" device="050-020X044/V" value="100nF"/>
</parts>
<sheets>
<sheet>
<plain>
</plain>
<instances>
<instance part="IC1" gate="A" x="35.56" y="45.72"/>
<instance part="IC1" gate="2" x="35.56" y="45.72" rot="MR0"/>
<instance part="C1" gate="1" x="-12.7" y="43.18" rot="R270"/>
<instance part="C2" gate="1" x="55.88" y="45.72" rot="R90"/>
<instance part="R1" gate="1" x="-2.54" y="43.18"/>
<instance part="R2" gate="1" x="38.1" y="27.94" rot="R270"/>
<instance part="R3" gate="1" x="22.86" y="27.94"/>
<instance part="PWR" gate="1" x="35.56" y="64.77"/>
<instance part="PWR" gate="2" x="35.56" y="38.1"/>
<instance part="C3" gate="1" x="0" y="25.4"/>
<instance part="R4" gate="1" x="10.16" y="25.4"/>
<instance part="R5" gate="1" x="5.08" y="55.88"/>
<instance part="S1" gate="1" x="5.08" y="12.7"/>
<instance part="U$1" gate="1" x="5.08" y="63.5"/>
<instance part="IN" gate="-" x="-17.78" y="35.56"/>
<instance part="IN" gate="+" x="-17.78" y="43.18"/>
<instance part="S2" gate="1" x="-12.7" y="27.94"/>
<instance part="OUT" gate="-" x="60.96" y="40.64" rot="R180"/>
<instance part="OUT" gate="+" x="60.96" y="45.72" rot="R180"/>
<instance part="S3" gate="1" x="55.88" y="33.02"/>
<instance part="U$2" gate="1" x="72.39" y="66.04"/>
<instance part="S4" gate="1" x="72.39" y="50.8"/>
<instance part="C4" gate="1" x="76.2" y="59.69"/>
<instance part="C5" gate="1" x="68.58" y="59.69"/>
</instances>
<busses>
</busses>
<nets>
<net name="N$1" class="0">
<segment>
<wire x1="30.48" y1="22.86" x2="30.48" y2="27.94" width="0.1524" layer="91"/>
<pinref part="R2" gate="1" pin="A"/>
<wire x1="30.48" y1="27.94" x2="33.02" y2="27.94" width="0.1524" layer="91"/>
<pinref part="R3" gate="1" pin="2"/>
<wire x1="27.94" y1="27.94" x2="30.48" y2="27.94" width="0.1524" layer="91"/>
<junction x="30.48" y="27.94"/>
</segment>
</net>
<net name="N$3" class="0">
<segment>
<pinref part="R3" gate="1" pin="1"/>
<wire x1="15.24" y1="27.94" x2="17.78" y2="27.94" width="0.1524" layer="91"/>
<pinref part="R1" gate="1" pin="2"/>
<pinref part="IC1" gate="A" pin="-IN"/>
<wire x1="2.54" y1="43.18" x2="15.24" y2="43.18" width="0.1524" layer="91"/>
<wire x1="15.24" y1="43.18" x2="27.94" y2="43.18" width="0.1524" layer="91"/>
<wire x1="15.24" y1="27.94" x2="15.24" y2="43.18" width="0.1524" layer="91"/>
<junction x="15.24" y="43.18"/>
</segment>
</net>
<net name="N$2" class="0">
<segment>
<pinref part="R1" gate="1" pin="1"/>
<pinref part="C1" gate="1" pin="+"/>
<wire x1="-7.62" y1="43.18" x2="-10.16" y2="43.18" width="0.1524" layer="91"/>
</segment>
</net>
<net name="VCC" class="0">
<segment>
<pinref part="IC1" gate="2" pin="V+"/>
<pinref part="PWR" gate="1" pin="VCC"/>
<wire x1="35.56" y1="64.77" x2="35.56" y2="50.8" width="0.1524" layer="91"/>
</segment>
<segment>
<pinref part="R5" gate="1" pin="1"/>
<pinref part="U$1" gate="1" pin="VCC"/>
<wire x1="5.08" y1="63.5" x2="5.08" y2="60.96" width="0.1524" layer="91"/>
</segment>
<segment>
<pinref part="U$2" gate="1" pin="VCC"/>
<wire x1="72.39" y1="66.04" x2="72.39" y2="63.5" width="0.1524" layer="91"/>
<pinref part="C5" gate="1" pin="1"/>
<wire x1="72.39" y1="63.5" x2="68.58" y2="63.5" width="0.1524" layer="91"/>
<wire x1="68.58" y1="63.5" x2="68.58" y2="62.23" width="0.1524" layer="91"/>
<pinref part="C4" gate="1" pin="+"/>
<wire x1="72.39" y1="63.5" x2="76.2" y2="63.5" width="0.1524" layer="91"/>
<wire x1="76.2" y1="63.5" x2="76.2" y2="62.23" width="0.1524" layer="91"/>
<junction x="72.39" y="63.5"/>
</segment>
</net>
<net name="GND" class="0">
<segment>
<pinref part="IC1" gate="2" pin="V-"/>
<pinref part="PWR" gate="2" pin="GND"/>
<wire x1="35.56" y1="40.64" x2="35.56" y2="38.1" width="0.1524" layer="91"/>
</segment>
<segment>
<pinref part="C3" gate="1" pin="-"/>
<wire x1="0" y1="22.86" x2="0" y2="17.78" width="0.1524" layer="91"/>
<pinref part="R4" gate="1" pin="2"/>
<wire x1="0" y1="17.78" x2="5.08" y2="17.78" width="0.1524" layer="91"/>
<wire x1="5.08" y1="17.78" x2="10.16" y2="17.78" width="0.1524" layer="91"/>
<wire x1="10.16" y1="17.78" x2="10.16" y2="20.32" width="0.1524" layer="91"/>
<wire x1="5.08" y1="17.78" x2="5.08" y2="15.24" width="0.1524" layer="91"/>
<junction x="5.08" y="17.78"/>
<pinref part="S1" gate="1" pin="GND"/>
</segment>
<segment>
<pinref part="IN" gate="-" pin="P$1"/>
<pinref part="S2" gate="1" pin="GND"/>
<wire x1="-12.7" y1="30.48" x2="-12.7" y2="35.56" width="0.1524" layer="91"/>
<wire x1="-12.7" y1="35.56" x2="-17.78" y2="35.56" width="0.1524" layer="91"/>
</segment>
<segment>
<pinref part="OUT" gate="-" pin="P$1"/>
<pinref part="S3" gate="1" pin="GND"/>
<wire x1="55.88" y1="35.56" x2="55.88" y2="40.64" width="0.1524" layer="91"/>
<wire x1="55.88" y1="40.64" x2="60.96" y2="40.64" width="0.1524" layer="91"/>
</segment>
<segment>
<pinref part="C5" gate="1" pin="2"/>
<wire x1="68.58" y1="57.15" x2="68.58" y2="55.88" width="0.1524" layer="91"/>
<wire x1="68.58" y1="55.88" x2="72.39" y2="55.88" width="0.1524" layer="91"/>
<pinref part="S4" gate="1" pin="GND"/>
<wire x1="72.39" y1="55.88" x2="72.39" y2="53.34" width="0.1524" layer="91"/>
<pinref part="C4" gate="1" pin="-"/>
<wire x1="76.2" y1="57.15" x2="76.2" y2="55.88" width="0.1524" layer="91"/>
<wire x1="76.2" y1="55.88" x2="72.39" y2="55.88" width="0.1524" layer="91"/>
<junction x="72.39" y="55.88"/>
</segment>
</net>
<net name="N$4" class="0">
<segment>
<pinref part="C3" gate="1" pin="+"/>
<wire x1="0" y1="27.94" x2="0" y2="33.02" width="0.1524" layer="91"/>
<wire x1="0" y1="33.02" x2="5.08" y2="33.02" width="0.1524" layer="91"/>
<pinref part="R4" gate="1" pin="1"/>
<wire x1="5.08" y1="33.02" x2="10.16" y2="33.02" width="0.1524" layer="91"/>
<wire x1="10.16" y1="33.02" x2="10.16" y2="30.48" width="0.1524" layer="91"/>
<pinref part="R5" gate="1" pin="2"/>
<wire x1="5.08" y1="33.02" x2="5.08" y2="48.26" width="0.1524" layer="91"/>
<junction x="5.08" y="33.02"/>
<pinref part="IC1" gate="A" pin="+IN"/>
<wire x1="5.08" y1="48.26" x2="5.08" y2="50.8" width="0.1524" layer="91"/>
<wire x1="27.94" y1="48.26" x2="5.08" y2="48.26" width="0.1524" layer="91"/>
<junction x="5.08" y="48.26"/>
</segment>
</net>
<net name="N$7" class="0">
<segment>
<pinref part="C1" gate="1" pin="-"/>
<pinref part="IN" gate="+" pin="P$1"/>
<wire x1="-17.78" y1="43.18" x2="-15.24" y2="43.18" width="0.1524" layer="91"/>
</segment>
</net>
<net name="N$5" class="0">
<segment>
<pinref part="C2" gate="1" pin="-"/>
<pinref part="OUT" gate="+" pin="P$1"/>
<wire x1="60.96" y1="45.72" x2="58.42" y2="45.72" width="0.1524" layer="91"/>
</segment>
</net>
<net name="N$8" class="0">
<segment>
<pinref part="R2" gate="1" pin="S"/>
<wire x1="38.1" y1="25.4" x2="38.1" y2="20.32" width="0.1524" layer="91"/>
<pinref part="IC1" gate="A" pin="OUT"/>
<pinref part="C2" gate="1" pin="+"/>
<wire x1="43.18" y1="45.72" x2="48.26" y2="45.72" width="0.1524" layer="91"/>
<pinref part="R2" gate="1" pin="E"/>
<wire x1="48.26" y1="45.72" x2="53.34" y2="45.72" width="0.1524" layer="91"/>
<wire x1="43.18" y1="27.94" x2="48.26" y2="27.94" width="0.1524" layer="91"/>
<wire x1="48.26" y1="27.94" x2="48.26" y2="45.72" width="0.1524" layer="91"/>
<junction x="48.26" y="45.72"/>
<wire x1="38.1" y1="20.32" x2="48.26" y2="20.32" width="0.1524" layer="91"/>
<wire x1="48.26" y1="20.32" x2="48.26" y2="27.94" width="0.1524" layer="91"/>
<junction x="48.26" y="27.94"/>
</segment>
</net>
</nets>
</sheet>
</sheets>
</schematic>
</drawing>
</eagle>
